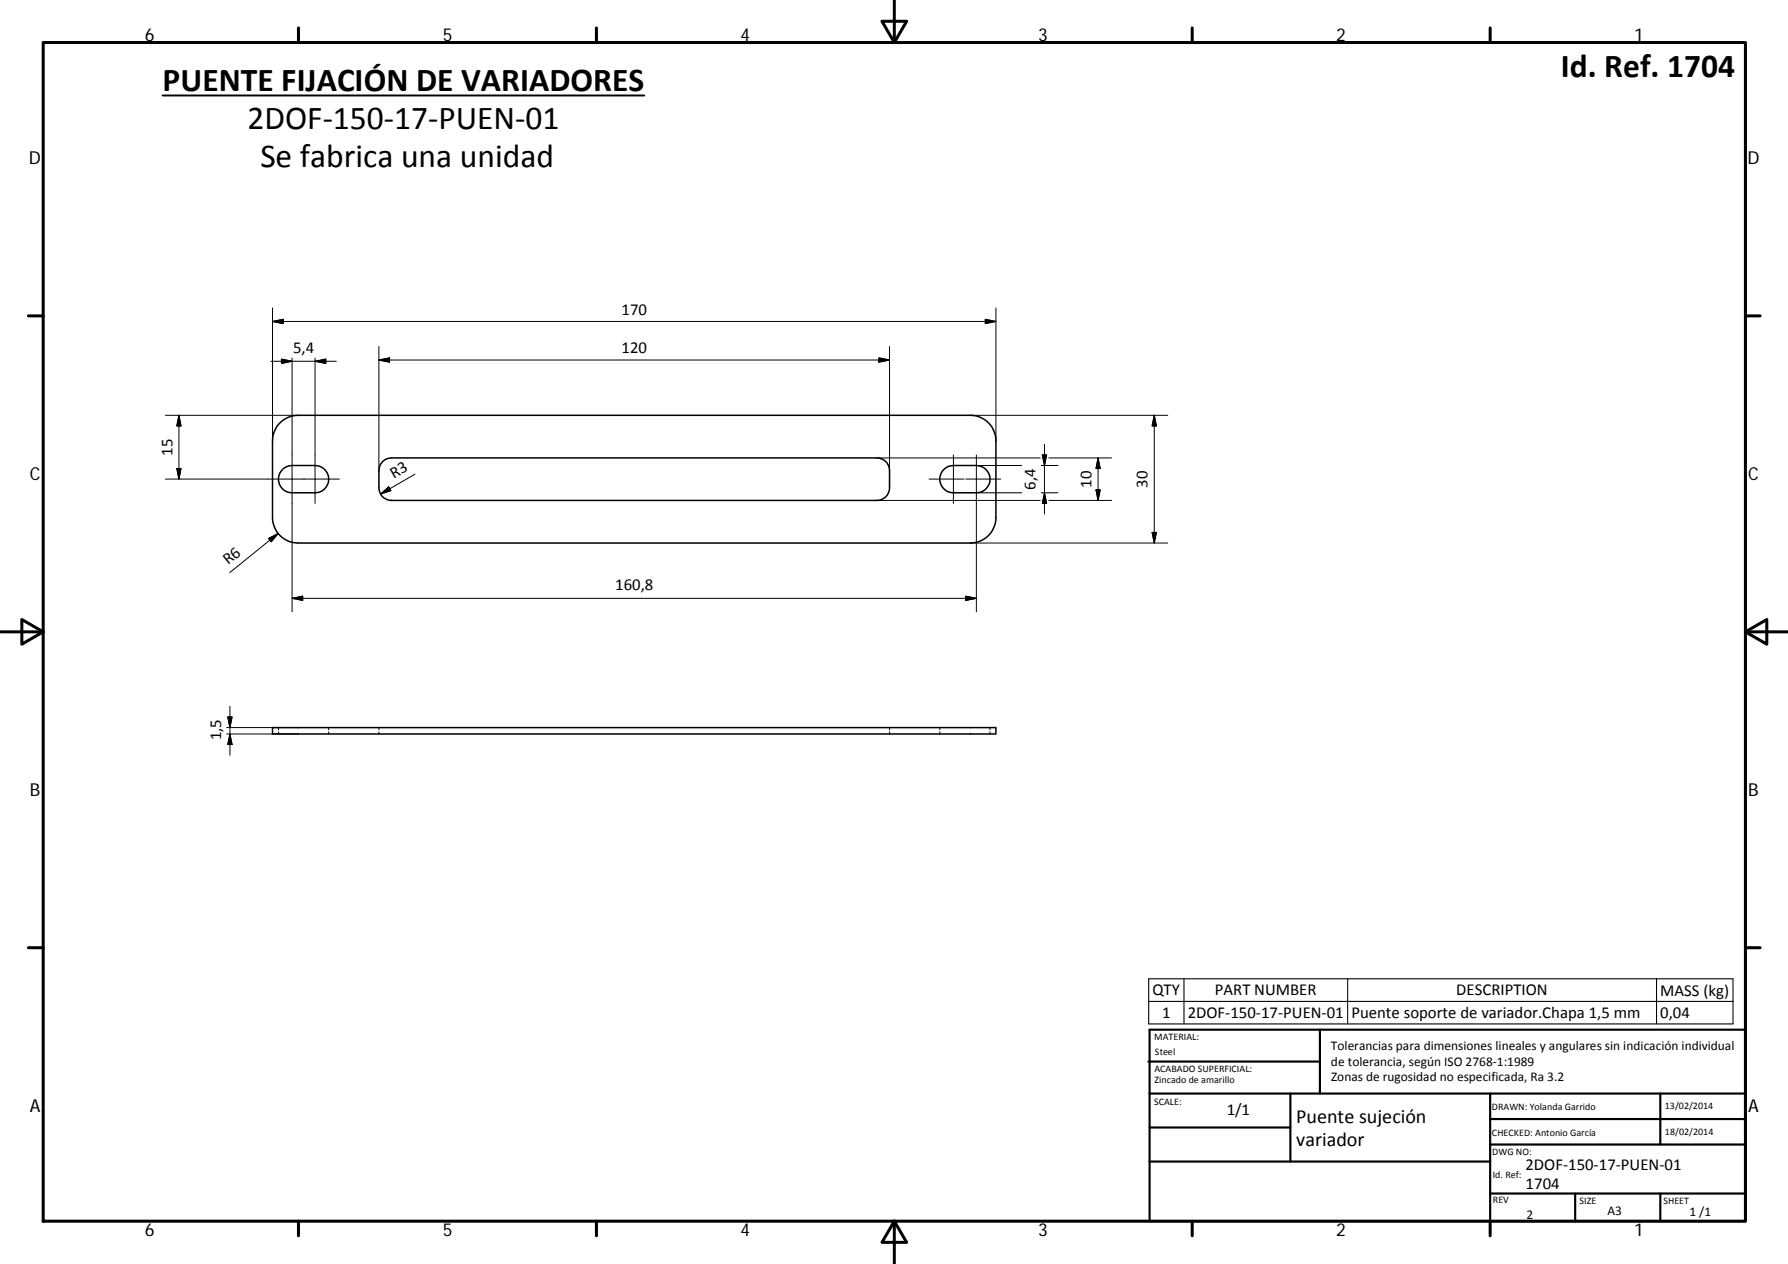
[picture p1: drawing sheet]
<svg xmlns="http://www.w3.org/2000/svg" width="420mm" height="297mm" viewBox="0 0 420 297" stroke-linecap="round" stroke-linejoin="round" font-family="sans-serif">
<path d="M65.8 99.4a6 6 0 0 1 4.2-1.8h158a6 6 0 0 1 6 6v18a6 6 0 0 1-6 6h-158a6 6 0 0 1-6-6v-18a6.2 6.2 0 0 1 1.8-4.2zM66.3 110.4l1.1-.7 1.2-.3h5.4a3.2 3.2 0 0 1 3.2 3.2 3.2 3.2 0 0 1-3.2 3.2h-5.4a3.2 3.2 0 0 1-2.9-1.9 3.2 3.2 0 0 1 .6-3.5zM89.9 108.5l1-.7 1.1-.2h114a2.96 2.96 0 0 1 3 3v4a2.96 2.96 0 0 1-3 3h-114a2.96 2.96 0 0 1-3-3l.1-4.4 .2-.7zM221.7 110.4l1-.7 1.3-.3h5.4a3.2 3.2 0 0 1 3.2 3.2 3.2 3.2 0 0 1-3.2 3.2h-5.4a3.2 3.2 0 0 1-2.9-1.9 3.2 3.2 0 0 1 .6-3.5zM64 171h170v1.5h-170z" fill="none" stroke="#000" stroke-width=".36"/>
<g fill="none" stroke="#000" stroke-width=".23">
<path d="M64 72.4v31.2M64 75.5l2.5-.5v1.1zM64 75.5h170M231.5 75l2.5 .5-2.5 .6zM234 72.4v31.2M38.9 97.6h31.1M42 97.6l.5 2.5h-1zM42 97.6v15M63.6 84.9h15.4M66.1 84.4l2.5 .5-2.5 .5zM68.6 84.1v59.7M74 84.9l2.5-.5v1z"/>
<path d="M74 84.1v34.2M89 81.4v29.2M89 84.6l2.5-.5v1zM89 84.6h120M206.5 84.1l2.5 .5-2.5 .5zM209 81.4v29.2M228 97.6h46.4M271.2 97.6v30M271.2 97.6l.5 2.5h-1zM41.5 110.1h1l-.5 2.5zM79.7 112.6h-40.8M89.4 116.1l1.9-1.7 .6 .9z"/>
<path d="M97.5 111.4l-8.1 4.7M206 107.6h18M206 117.6h18M218.3 112.6h8.2M224 106.9v11.4M224.1 107.6h5.2M224.1 117.6h5.2M226.9 112.6h8.3M229.4 106.9v36.9M229.5 107.6h14.9M229.5 117.6h14.9M229.5 109.4h10.6"/>
<path d="M229.5 115.8h10.6M244.7 109.4h3.9M244.7 115.8h3.9M244.9 106.9h1l-.5 2.5zM245.4 104.4v16.4M245.4 115.8l.5 2.5h-1zM246.5 107.6h14.7M246.5 117.6h14.7M257.5 115.1h1l-.5 2.5zM258 107.6v10M258 107.6l.5 2.5h-1zM63.1 126.6l2.3-1.2-1.7 1.9z"/>
<path d="M65.4 125.4l-11.4 9.1M228 127.6h46.4M270.7 125.1h1l-.5 2.5zM68.6 140.6l2.5-.5v1zM68.6 140.6h160.8M226.9 140.1l2.5 .5-2.5 .5zM53.3 172.5h16.7M53.3 171h16.7M53.5 168.5h1l-.5 2.5zM54 166v11.5M54 172.5l.5 2.5h-1zM65.4 171v.5"/>
<path d="M65.4 172v.5M77.2 171v.5M77.2 172v.5M89 171v.5M89 172v.5M209 171v.5M209 172v.5M220.8 171v.5M220.8 172v.5M232.6 171v.5M232.6 172v.5"/>
</g>
<g fill="none" stroke="#000" stroke-width=".71">
<path d="M10.1 10h400.1v277h-400.1zM70.1 6.6v3.4M140.2 6.6v3.4M207.3 5h5.8l-2.9 5zM210.2 0v10M280.2 6.6v3.4M350.2 6.6v3.4M6.7 74.2h3.4M410.2 74.2h3.4M.2 148.5h9.9M5.1 145.6l5 2.9-5 2.9zM410.2 148.5l5-2.9v5.8z"/>
<path d="M410.2 148.5h9.9M6.7 222.7h3.4M410.2 222.7h3.4M70.1 287v3.4M140.2 287v3.4M210.2 287l2.9 5h-5.8zM210.2 287v10M280.2 287v3.4M350.2 287v3.4"/>
</g>
<g fill="none" stroke="#000" stroke-width=".51">
<path d="M269.8 249.5h40.4M270.1 257h140.1M270.1 242h140.1v45h-140.1zM303.2 257v16M310.2 242v15M350.2 257v30M390.2 257v12M270.1 273h80.1M270.1 265h33.1M350.2 269h60M350.2 263h60M350.2 280.5h60"/>
<path d="M370.2 280.5v6.5M390.2 280.5v6.5"/>
</g>
<path d="M269.9 230h137.3v10.6h-137.3zM269.9 235.3h137.3M278.2 230v10.6M316.7 230v10.6M389.3 230v10.6" fill="none" stroke="#000" stroke-width=".25"/>
<path d="M38.2 22.4h113.2" fill="none" stroke="#000" stroke-width=".46"/>
<g fill="#000" stroke="#000" stroke-width=".23">
<path d="M64 75.5l2.5-.5v1.1zM231.5 75l2.5 .5-2.5 .6zM66.1 84.4l2.5 .5-2.5 .5zM74 84.9l2.5-.5v1zM89 84.6l2.5-.5v1zM206.5 84.1l2.5 .5-2.5 .5zM41.5 110.1h1l-.5 2.5zM42 97.6l.5 2.5h-1zM89.4 116.1l1.9-1.7 .6 .9zM244.9 106.9h1l-.5 2.5zM245.4 115.8l.5 2.5h-1zM257.5 115.1h1l-.5 2.5z"/>
<path d="M258 107.6l.5 2.5h-1zM271.2 97.6l.5 2.5h-1zM63.1 126.6l2.3-1.2-1.7 1.9zM270.7 125.1h1l-.5 2.5zM68.6 140.6l2.5-.5v1zM226.9 140.1l2.5 .5-2.5 .5zM53.5 168.5h1l-.5 2.5zM54 172.5l.5 2.5h-1z"/>
</g>
<g font-size="7.9">
<text x="38.2" y="21.3">PUENTE FIJACIÓN DE VARIADORES</text>
<text x="366.8" y="18.1">Id. Ref. 1704</text>
<text x="58.2" y="30.3">2DOF‐150‐17‐PUEN‐01</text>
<text x="61.2" y="39.3">Se fabrica una unidad</text>
</g>
<g font-size="4.7">
<text x="304.6" y="263.9">Puente sujeción</text>
<text x="304.6" y="269.3">variador</text>
</g>
<g font-size="4.2">
<text x="34" y="9.6">6</text>
<text x="104" y="9.6">5</text>
<text x="174" y="9.6">4</text>
<text x="244" y="9.6">3</text>
<text x="314" y="9.6">2</text>
<text x="384" y="9.6">1</text>
<text x="6.8" y="38.7">D</text>
<text x="410.6" y="38.7">D</text>
<text x="7" y="112.9">C</text>
<text x="410.8" y="112.9">C</text>
<text x="7" y="187.1">B</text>
<text x="410.8" y="187.1">B</text>
<text x="7" y="261.3">A</text>
<text x="410.8" y="261.3">A</text>
<text x="34" y="290.4">6</text>
<text x="104" y="290.4">5</text>
<text x="174" y="290.4">4</text>
<text x="244" y="290.4">3</text>
<text x="314" y="290.4">2</text>
<text x="384" y="290.4">1</text>
</g>
<g font-size="3.9">
<text x="146.1" y="74">170</text>
<text x="68.9" y="82.8">5,4</text>
<text x="146.1" y="83.1">120</text>
<text x="40.5" y="107.1" transform="rotate(-90 40.5 107.1)">15</text>
<text x="92.5" y="112.5" transform="rotate(-30 92.5 112.5)">R3</text>
<text x="243.3" y="115.1" transform="rotate(-90 243.3 115.1)">6,4</text>
<text x="256.5" y="114.6" transform="rotate(-90 256.5 114.6)">10</text>
<text x="269.7" y="114.6" transform="rotate(-90 269.7 114.6)">30</text>
<text x="53.6" y="132.9" transform="rotate(-39 53.6 132.9)">R6</text>
<text x="144.6" y="138.5">160,8</text>
<text x="52" y="173.9" transform="rotate(-90 52 173.9)">1,5</text>
<text x="270.8" y="233.9">QTY</text>
<text x="285.5" y="233.9">PART NUMBER</text>
<text x="342.2" y="233.9">DESCRIPTION</text>
<text x="273.1" y="239.2">1</text>
<text x="279.1" y="239.2">2DOF‐150‐17‐PUEN‐01</text>
<text x="317.6" y="239.3">Puente soporte de variador.Chapa 1,5 mm</text>
<text x="390.2" y="234">MASS (kg)</text>
<text x="390.2" y="239.2">0,04</text>
<text x="288.3" y="261.9">1/1</text>
<text x="358.5" y="274.9">2DOF‐150‐17‐PUEN‐01</text>
<text x="358.5" y="279.4">1704</text>
</g>
<g font-size="3.1">
<text x="312.8" y="246.8">Tolerancias para dimensiones lineales y angulares sin indicación individual</text>
<text x="312.8" y="250.4">de tolerancia, según ISO 2768‐1:1989</text>
<text x="312.8" y="254">Zonas de rugosidad no especificada, Ra 3.2</text>
<text x="358.7" y="286.4">2</text>
<text x="377.7" y="285.6">A3</text>
<text x="397" y="285.9">1 /1</text>
</g>
<g font-size="2.4">
<text x="271.2" y="244.4">MATERIAL:</text>
<text x="271.3" y="251.9">ACABADO SUPERFICIAL:</text>
<text x="271.4" y="247.9">Steel</text>
<text x="271.3" y="254.6">Zincado de amarillo</text>
<text x="271.2" y="259.7">SCALE:</text>
<text x="350.6" y="260.9">DRAWN: Yolanda Garrido</text>
<text x="391.2" y="260.6">13/02/2014</text>
<text x="350.6" y="267">CHECKED: Antonio García</text>
<text x="391.2" y="266.6">18/02/2014</text>
<text x="350.7" y="271.4">DWG NO:</text>
<text x="350.8" y="276.8">Id. Ref:</text>
<text x="350.8" y="282.8">REV</text>
<text x="371.2" y="282.9">SIZE</text>
<text x="390.9" y="282.9">SHEET</text>
</g>
</svg>
